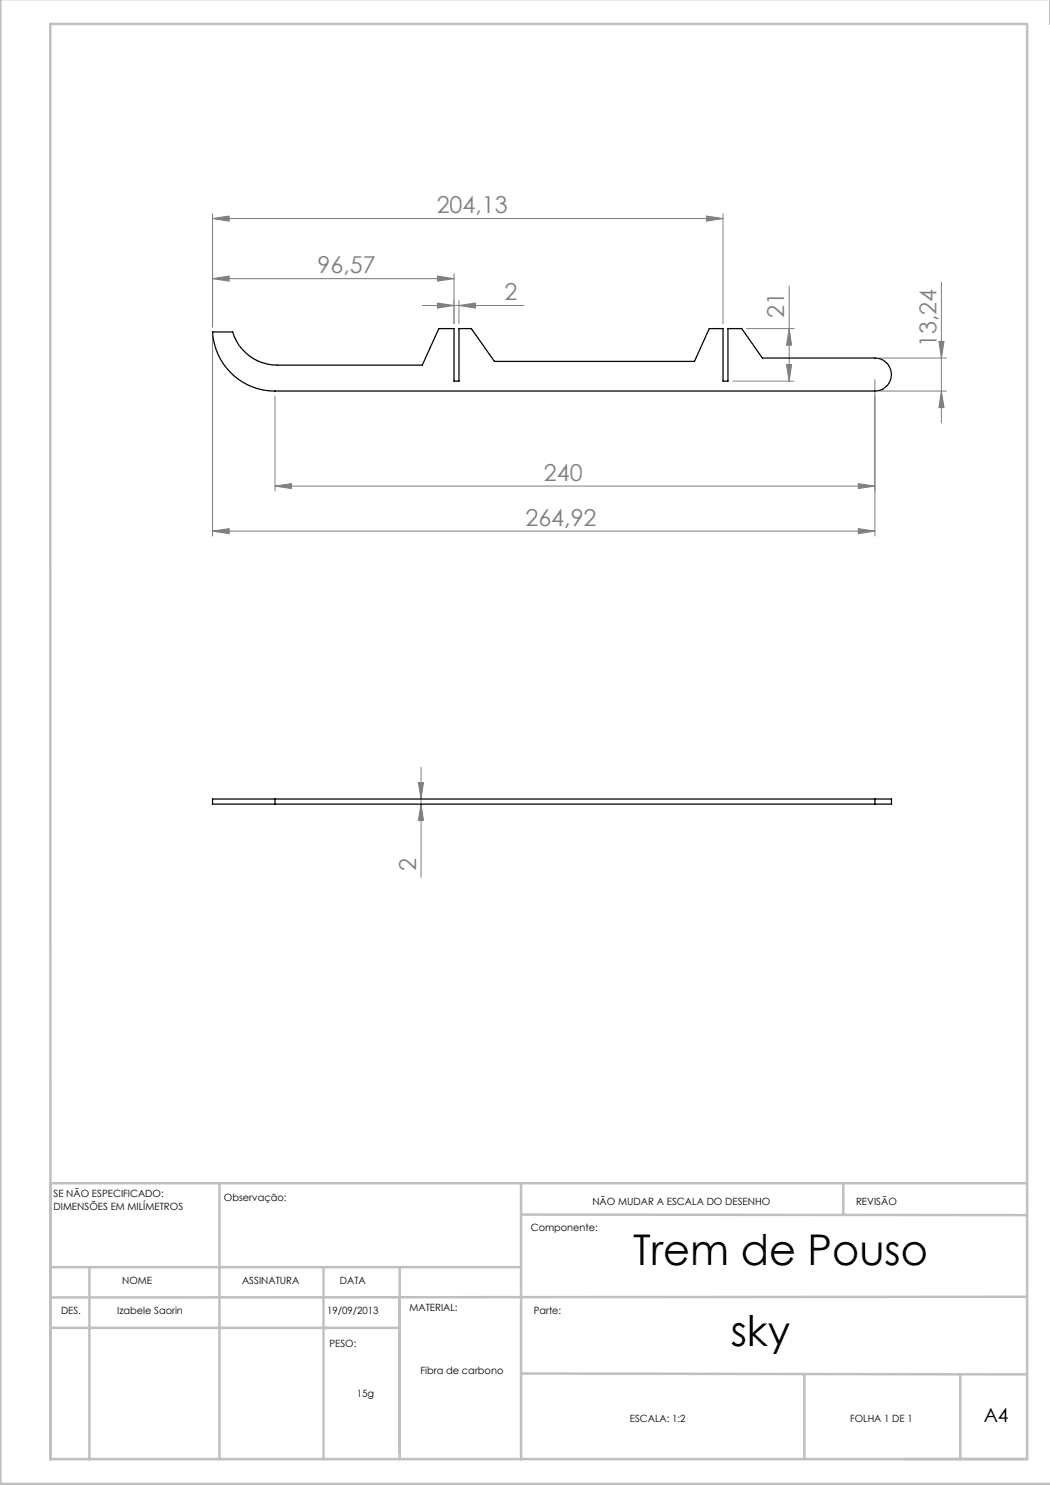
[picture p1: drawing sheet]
<svg xmlns="http://www.w3.org/2000/svg" width="210mm" height="297mm" viewBox="0 0 210 297" stroke-linecap="round" stroke-linejoin="round" font-family="sans-serif">
<g fill="none" stroke="#808080" stroke-width=".2">
<path d="M42.5 43.7l3.3-.5v1zM42.5 42.7v22.7M42.5 43.7h102.1M42.5 55.7l3.3-.5v1zM42.5 55.7h48.3M87.5 55.2l3.3 .5-3.3 .5zM90.8 54.7v10M141.3 43.2l3.3 .5-3.3 .5zM144.6 42.7v22M157.8 57.2v19M188.3 56.5v28.1M42.5 67.4v39.8"/>
<path d="M55 79.2v19M84.5 61.1h20.3M87.5 60.6l3.3 .5-3.3 .5zM91.8 61.1l3.3-.5v1zM91.8 60.1v4.6M146.6 76.2h12.2M149.3 65.7h9.5M157.3 72.9h1l-.5 3.3zM157.8 65.7l.5 3.3h-1zM175 75.9v31.3M176 71.6h13.3M176 78.2h13.3"/>
<path d="M187.8 68.3h1l-.5 3.3zM188.3 78.2l.5 3.3h-1zM55 97.2l3.3-.5v1zM55 97.2h120M171.7 96.7l3.3 .5-3.3 .5zM42.5 106.2l3.3-.5v1zM42.5 106.2h132.5M171.7 105.7l3.3 .5-3.3 .5zM83.7 156.5h1l-.5 3.3zM84.2 153.5v22M84.2 160.8l.5 3.3h-1z"/>
</g>
<g fill="none" stroke="#c0c0c0" stroke-width=".5">
<path d="M.1 -.1v296.9h210M210 0v4.8M10.1 4.8h195.3v287h-195.3zM43.9 236.6v55.3M104.2 236.6v55.3M168.7 236.6v6.3M205.4 236.6h-195.3v55.3M10.1 253.4h94.1M17.9 253.6v38.3M64.7 253.6v38.3M79.9 253.4v38.5M104.2 242.9l101.2 .1"/>
<path d="M205.4 259.4l-195.3 .1M10.1 265.6h69.8M104.2 274.7l101.2 .2M160.9 274.8v17M192.1 274.8v17"/>
</g>
<g fill="#808080">
<path d="M87.5 55.2l3.3 .5-3.3 .5zM42.5 55.7l3.3-.5v1z"/>
<path d="M42.5 106.2l3.3-.5v1zM171.7 105.7l3.3 .5-3.3 .5zM87.5 60.6l3.3 .5-3.3 .5zM91.8 61.1l3.3-.5v1z"/>
<path d="M55 97.2l3.3-.5v1zM171.7 96.7l3.3 .5-3.3 .5z"/>
<path d="M141.3 43.2l3.3 .5-3.3 .5zM42.5 43.7l3.3-.5v1z"/>
<path d="M157.8 65.7l.5 3.3h-1zM157.3 72.9h1l-.5 3.3zM187.8 68.3h1l-.5 3.3zM188.3 78.2l.5 3.3h-1zM83.7 156.5h1l-.5 3.3zM84.2 160.8l.5 3.3h-1z"/>
</g>
<path d="M42.5 66.4h4a9.3 9.3 0 0 0 9 6.6h29l3.3-7.3h3v10.5h1v-10.5h2.5l4.6 6.6h40l3-6.6h2.7v10.5h1v-10.5h2.7l4.2 5.9h22.5a3.3 3.3 0 0 1 3.3 3.3 3.3 3.3 0 0 1-3.3 3.3h-120a12.5 12.5 0 0 1-12.5-11.8zM55 159.8h-12.5v1h12.5M55 159.8v1M55 159.8h120M175 159.8h3.3v1h-3.3M175 159.8v1M55 160.8h120" fill="none" stroke="#000" stroke-width=".25"/>
<g font-size="8.5">
<text x="126.6" y="253.1">Trem de Pouso</text>
<text x="146.1" y="269.3">sky</text>
</g>
<g font-size="4.7" fill="#808080">
<text x="87.3" y="42.7">204,13</text>
<text x="63.5" y="54.7">96,57</text>
<text x="100.9" y="60.1">2</text>
<text x="156.8" y="63.7" transform="rotate(-90 156.8 63.7)">21</text>
<text x="187.3" y="69.4" transform="rotate(-90 187.3 69.4)">13,24</text>
<text x="108.8" y="96.2">240</text>
<text x="105.1" y="105.2">264,92</text>
<text x="83.2" y="174.2" transform="rotate(-90 83.2 174.2)">2</text>
</g>
<text font-size="3.9" x="196.8" y="284.5">A4</text>
<g font-size="2">
<text x="10.7" y="239.5">SE NÃO ESPECIFICADO:</text>
<text x="10.7" y="242">DIMENSÕES EM MILÍMETROS</text>
<text x="44.8" y="240.3">Observação:</text>
<text x="118.5" y="240.9">NÃO MUDAR A ESCALA DO DESENHO</text>
<text x="171.2" y="240.9">REVISÃO</text>
<text x="106.2" y="246.2">Componente:</text>
<text x="24.4" y="256.9">NOME</text>
<text x="48.4" y="256.9">ASSINATURA</text>
<text x="68" y="256.9">DATA</text>
<text x="12.2" y="262.7">DES.</text>
<text x="23.4" y="262.7">Izabele Saorin</text>
<text x="65.4" y="262.7">19/09/2013</text>
<text x="81.9" y="262.3">MATERIAL:</text>
<text x="106.7" y="262.7">Parte:</text>
<text x="65.9" y="269.3">PESO:</text>
<text x="84.1" y="274.8">Fibra de carbono</text>
<text x="71.3" y="279.3">15g</text>
<text x="126" y="284.5">ESCALA: 1:2</text>
<text x="170" y="284.5">FOLHA 1 DE 1</text>
</g>
</svg>
